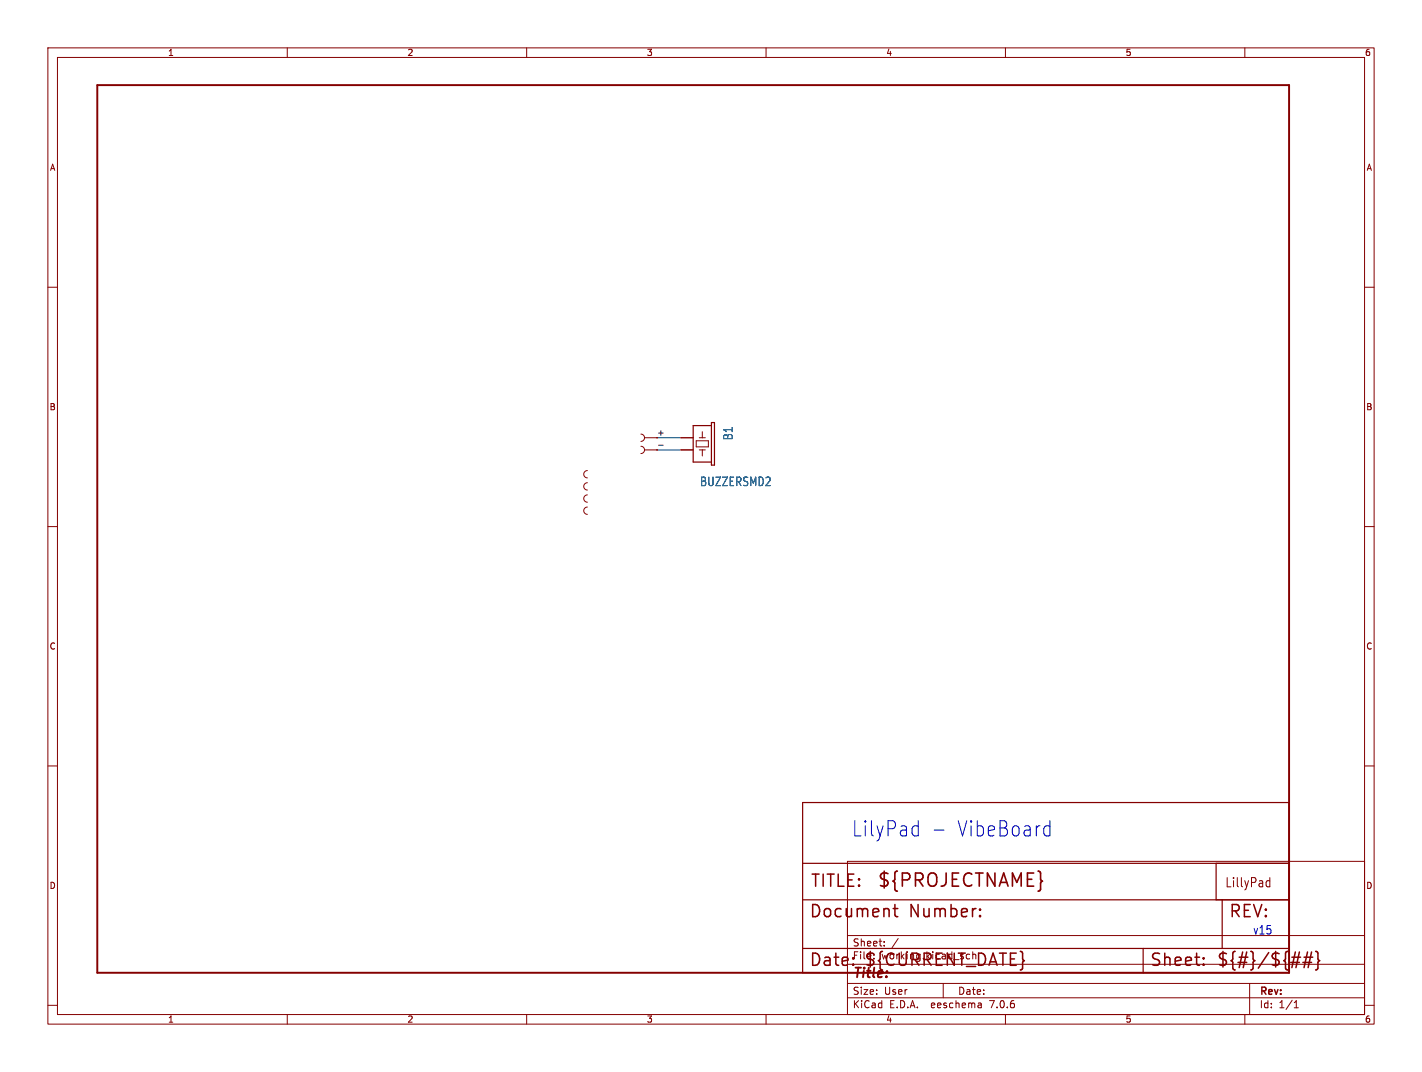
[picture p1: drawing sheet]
<svg xmlns="http://www.w3.org/2000/svg" width="297mm" height="224mm" viewBox="0 0 297 224" stroke-linecap="round" stroke-linejoin="round" font-family="sans-serif">
<g fill="none" stroke="#840000" stroke-width=".21">
<path d="M10 10h277v203.9h-277zM12 12h273v199.9h-273zM60 10v2M110 10v2M160 10v2M210 10v2M260 10v2M10 60h2M285 60h2M122.7 98.3a.76 .76 0 0 0-.8 .8 .76 .76 0 0 0 .8 .7M133.9 90.7a.76 .76 0 0 1 .7 .7 .76 .76 0 0 1-.7 .8M133.9 93.2a.76 .76 0 0 1 .7 .8 .76 .76 0 0 1-.7 .7"/>
<path d="M134.6 91.4h2.6M134.6 94h2.6M137.2 94h.1M142.2 91.4h2.6M142.2 94h2.6M145.4 92.1h2.6v1.2h-2.6zM146 91.4h1.3M146 94h1.3M146.7 90.2v1.2M146.7 94v1.3M10 110h2M122.7 105.9a.76 .76 0 0 0-.8 .8 .76 .76 0 0 0 .8 .7"/>
<path d="M122.7 103.4a.76 .76 0 0 0-.8 .7 .76 .76 0 0 0 .8 .8M122.7 100.8a.76 .76 0 0 0-.8 .8 .76 .76 0 0 0 .8 .8M285 110h2M10 160h2M285 160h2M177 179.9h108v32h-108zM177 195.4h108M184.7 197.5v.1M184.7 196.7v.1M187.6 196l-1.3 2M264.5 185.1l.3 .1h.4M265.2 183.3v1.9"/>
<path d="M265.2 184.1l-.4-.1-.3 .1M10 210h2M60 211.9v2M110 211.9v2M160 211.9v2M177 208.4h108M177 205.4h108M177 201.4h108M197 205.4v3M204.9 209.6l.1 .9M205 210.4l-.2 .1M205 209.9h-.2"/>
<path d="M210 211.9v2M260 211.9v2M261 205.4v6.5M270.3 210.5h.9M270.3 209.4l.4-.4v1.5M285 210h2"/>
</g>
<path d="M148.6 88.3h.6v8.9h-.6zM148.6 88.9h-3.8v7.6h3.8M167.6 167.6h101.6v35.6h-101.6zM167.6 188h101.6M167.6 180.3h101.6M167.6 198.1h101.6M238.8 198.1v5.1M254 180.3v7.7M255.3 188v10.1" fill="none" stroke="#840000" stroke-width=".25"/>
<g fill="none" stroke="#840000" stroke-width=".32">
<path d="M186.5 189.8h1M186.9 188.9v2.2l.1 .3 .5 .1M204.7 191.2l.1 .2-.1 .1M204.7 191.2l-.1 .2 .1 .1M204.7 189.9v.2M204.7 191.2v.3M204.7 189.9l.1 .1-.1 .1M204.7 189.9l-.1 .1 .1 .1M269.8 199.9h1.8M271.4 198.9l-.7 3.2M272.4 199.9h1.8M273.1 198.9l-.7 3.2"/>
<path d="M273.9 198.9l-.7 3.2M274.8 198.7l.3 .2 .2 .2v1.2l.3 .4-.3 .3v1.2l-.2 .3-.3 .1M178.2 201.4l.1 .1-.1 .1M251.4 201.4l.1 .1-.1 .1M251.4 201.4l-.1 .1 .1 .1M251.4 200.1v.2M251.4 201.4v.2M251.4 200.1l.1 .1-.1 .1M251.4 200.1l-.1 .1 .1 .1M269.6 201h1.8M272.1 201h1.8"/>
</g>
<path d="M20.3 17.8h248.9v185.4h-248.9z" fill="none" stroke="#840000" stroke-width=".41"/>
<path d="M137.6 93h.9" fill="none" stroke="#0f0f0f" stroke-width=".21"/>
<path d="M191 172.5l.8 .1M191.8 171.4v3.2M191.8 174.5l-.8 .1M195.1 173.4h2.1M218.3 174.5l.2 .1 .8-.1M218.3 172.6l.2-.1 .8 .1M219.3 171.4v3.2" fill="none" stroke="#0000c2" stroke-width=".21"/>
<path d="M137.2 94h5M137.2 91.4h5" fill="none" stroke="#009600" stroke-width=".21"/>
<g font-size="4.4" fill="#0000c2">
<text x="177.8" y="175">LilyPad</text>
<text x="199.6" y="175">VibeBoard</text>
</g>
<text font-size="3.8" fill="#840000" x="183.1" y="185.7">${PROJECTNAME}</text>
<g font-size="3.5" fill="#840000">
<text x="169.2" y="185.7">TITLE:</text>
<text x="168.9" y="192.1">Document</text>
<text x="189.9" y="192.1">Number:</text>
<text x="256.5" y="192.1">REV:</text>
<text x="168.9" y="202.2">Date:</text>
<text x="180.3" y="202.2">${CURRENT_DATE}</text>
<text x="240" y="202.2">Sheet:</text>
<text x="254" y="202.2">${#}/${##}</text>
</g>
<text font-size="2.8" fill="#840000" x="178" y="204.8">Title:</text>
<text font-size="2.7" fill="#840000" x="255.8" y="185.6">LillyPad</text>
<g font-size="2.5" fill="#006464">
<text x="153.2" y="92.1" transform="rotate(-90 153.2 92.1)">B1</text>
<text x="146.1" y="101.7">BUZZERSMD2</text>
</g>
<text font-size="2.5" fill="#0000c2" x="261.6" y="195.3">v15</text>
<g font-size="2.1" fill="#840000">
<text x="178" y="197.9">Sheet:</text>
<text x="178" y="200.6">File:</text>
<text x="184.1" y="200.6">working.kicad_sch</text>
<text x="178" y="208">Size:</text>
<text x="184.7" y="208">User</text>
<text x="200" y="208">Date:</text>
<text x="263" y="208.2">Rev:</text>
<text x="178" y="210.8">KiCad</text>
<text x="185.7" y="210.8">E.D.A.</text>
<text x="194.6" y="210.8">eeschema</text>
<text x="207" y="210.8">7.0.6</text>
<text x="263" y="210.8">Id:</text>
<text x="267.1" y="210.8">1/1</text>
</g>
<g font-size="1.8" fill="#840000">
<text x="35" y="11.9">1</text>
<text x="85" y="11.9">2</text>
<text x="135" y="11.9">3</text>
<text x="185" y="11.9">4</text>
<text x="235" y="11.9">5</text>
<text x="285" y="11.9">6</text>
<text x="10.3" y="35.9">A</text>
<text x="285.3" y="35.9">A</text>
<text x="10.3" y="85.9">B</text>
<text x="285.3" y="85.9">B</text>
<text x="10.3" y="135.9">C</text>
<text x="285.3" y="135.9">C</text>
<text x="10.3" y="185.9">D</text>
<text x="285.3" y="185.9">D</text>
<text x="35" y="213.8">1</text>
<text x="85" y="213.8">2</text>
<text x="135" y="213.8">3</text>
<text x="185" y="213.8">4</text>
<text x="235" y="213.8">5</text>
<text x="285" y="213.8">6</text>
</g>
<text font-size="1.7" fill="#840000" x="137.2" y="91.1">+</text>
</svg>
